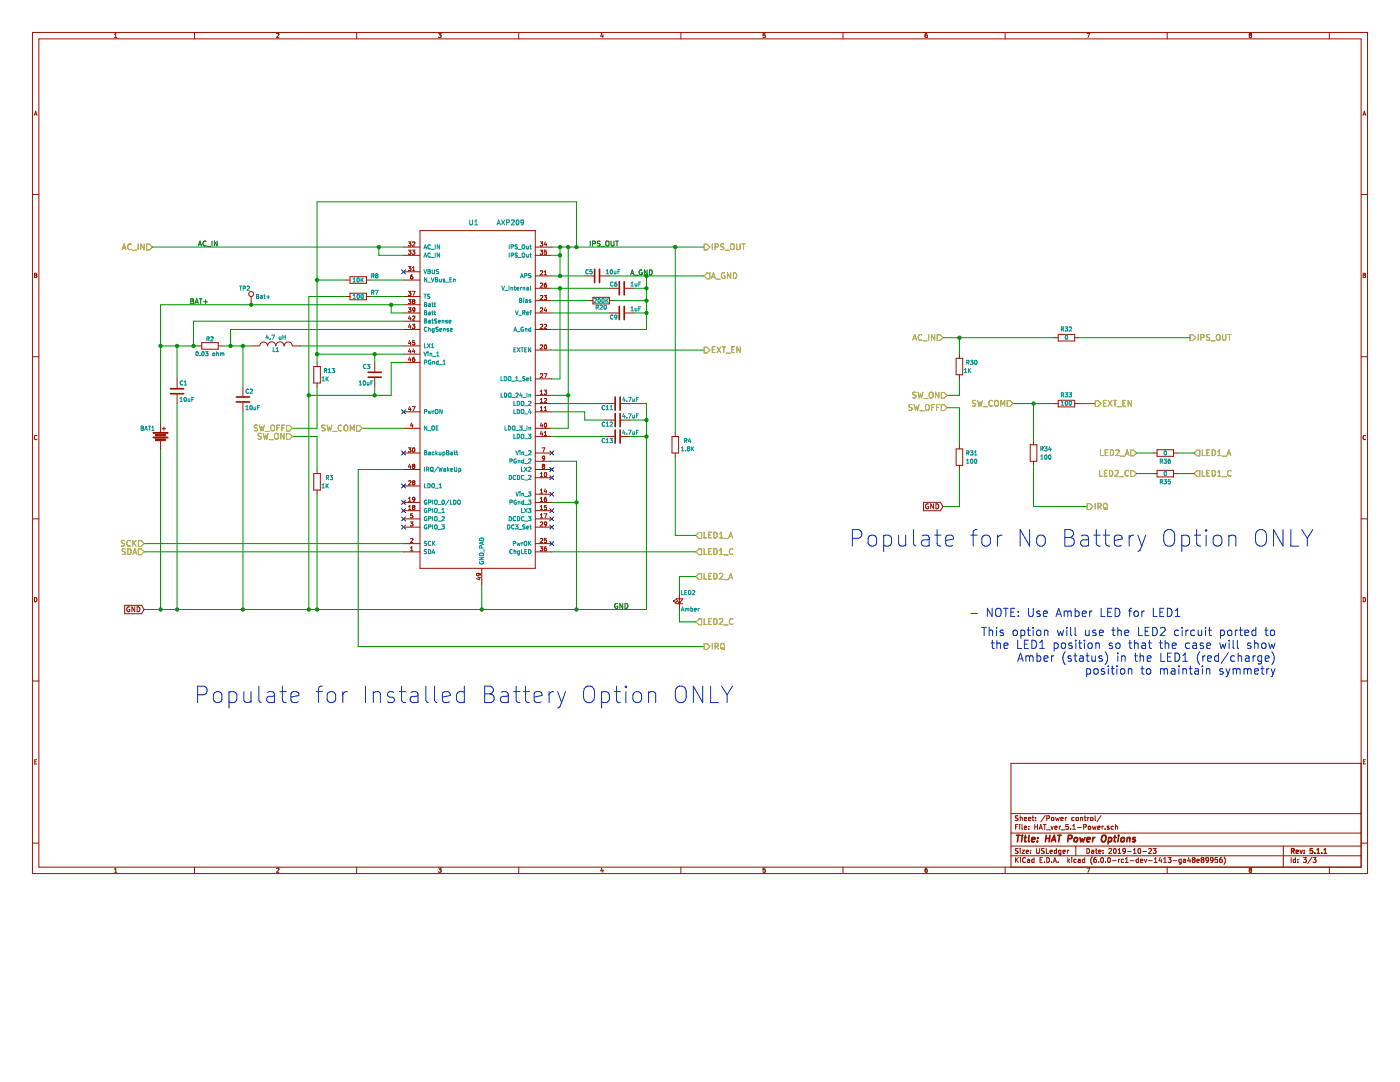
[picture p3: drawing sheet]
EESchema Schematic File Version 4
LIBS:HAT_ver_5.1-cache
EELAYER 29 0
EELAYER END
$Descr USLedger 17000 11000
encoding utf-8
Sheet 3 3
Title "HAT Power Options"
Date "2019-10-23"
Rev "5.1.1"
Comp ""
Comment1 ""
Comment2 ""
Comment3 ""
Comment4 ""
$EndDescr
$Comp
L Device:C C?
U 1 1
P 2150 4750
AR Path="/5DC1A4B4" Ref="C?"  Part="1" 
AR Path="/5DBED5E0/5DC1A4B4" Ref="C1"  Part="1" 
F 0 "C1" H 2175 4850 50  0000 L CNN
F 1 "10uF" H 2175 4650 50  0000 L CNN
F 2 "Capacitor_SMD:C_0805_2012Metric" H 2188 4600 50  0001 C CNN
F 3 "" H 2150 4750 50  0000 C CNN
F 4 "Samsung Electro-Mechanics" H 2150 4750 60  0001 C CNN "Manufacturer"
F 5 "CL21A106MPFNNNE" H 2150 4750 60  0001 C CNN "Manufacturer P/N"
F 6 "CAP CER 10UF 10V X5R 0805" H 2150 4750 60  0001 C CNN "Description"
F 7 "1276-1144-1-ND" H 2150 4750 60  0001 C CNN "DigiKey P/N"
F 8 "SMD" H 2150 4750 60  0001 C CNN "Type"
	1    2150 4750
	1    0    0    -1  
$EndComp
$Comp
L Device:R R?
U 1 1
P 2550 4200
AR Path="/5DC1A4E0" Ref="R?"  Part="1" 
AR Path="/5DBED5E0/5DC1A4E0" Ref="R2"  Part="1" 
F 0 "R2" V 2630 4200 50  0000 C CNN
F 1 "0.03 ohm" V 2450 4200 50  0000 C CNN
F 2 "Resistor_SMD:R_0805_2012Metric" V 2480 4200 50  0001 C CNN
F 3 "" H 2550 4200 50  0001 C CNN
F 4 "Panasonic Electronic Components" V 2550 4200 60  0001 C CNN "Manufacturer"
F 5 "ERJ-6CWFR030V" V 2550 4200 60  0001 C CNN "Manufacturer P/N"
F 6 "RES 0.03 OHM 1% 1/2W 0805" V 2550 4200 60  0001 C CNN "Description"
F 7 "P19207CT-ND" V 2550 4200 60  0001 C CNN "DigiKey P/N"
F 8 "SMD" V 2550 4200 60  0001 C CNN "Type"
	1    2550 4200
	0    -1   -1   0   
$EndComp
$Comp
L Device:C C?
U 1 1
P 2950 4850
AR Path="/5DC1A4EB" Ref="C?"  Part="1" 
AR Path="/5DBED5E0/5DC1A4EB" Ref="C2"  Part="1" 
F 0 "C2" H 2975 4950 50  0000 L CNN
F 1 "10uF" H 2975 4750 50  0000 L CNN
F 2 "Capacitor_SMD:C_0805_2012Metric" H 2988 4700 50  0001 C CNN
F 3 "" H 2950 4850 50  0000 C CNN
F 4 "Samsung Electro-Mechanics" H 2950 4850 60  0001 C CNN "Manufacturer"
F 5 "CL21A106MPFNNNE" H 2950 4850 60  0001 C CNN "Manufacturer P/N"
F 6 "CAP CER 10UF 10V X5R 0805" H 2950 4850 60  0001 C CNN "Description"
F 7 "1276-1144-1-ND" H 2950 4850 60  0001 C CNN "DigiKey P/N"
F 8 "SMD" H 2950 4850 60  0001 C CNN "Type"
	1    2950 4850
	1    0    0    -1  
$EndComp
$Comp
L Device:R R?
U 1 1
P 4350 3600
AR Path="/5DC1A4F6" Ref="R?"  Part="1" 
AR Path="/5DBED5E0/5DC1A4F6" Ref="R7"  Part="1" 
F 0 "R7" V 4300 3800 50  0000 C CNN
F 1 "100" V 4350 3600 50  0000 C CNN
F 2 "Resistor_SMD:R_0805_2012Metric" V 4280 3600 50  0001 C CNN
F 3 "" H 4350 3600 50  0001 C CNN
F 4 "Yageo" V 4350 3600 60  0001 C CNN "Manufacturer"
F 5 "RC0805FR-07100RL" V 4350 3600 60  0001 C CNN "Manufacturer P/N"
F 6 "RES SMD 100 OHM 1% 1/8W 0805" V 4350 3600 60  0001 C CNN "Description"
F 7 "311-100CRCT-ND" V 4350 3600 60  0001 C CNN "DigiKey P/N"
F 8 "SMD" V 4350 3600 60  0001 C CNN "Type"
	1    4350 3600
	0    1    1    0   
$EndComp
$Comp
L Device:R R?
U 1 1
P 4350 3400
AR Path="/5DC1A501" Ref="R?"  Part="1" 
AR Path="/5DBED5E0/5DC1A501" Ref="R8"  Part="1" 
F 0 "R8" V 4300 3600 50  0000 C CNN
F 1 "10K" V 4350 3400 50  0000 C CNN
F 2 "Resistor_SMD:R_0805_2012Metric" V 4280 3400 50  0001 C CNN
F 3 "" H 4350 3400 50  0001 C CNN
F 4 "Yageo" V 4350 3400 60  0001 C CNN "Manufacturer"
F 5 "RC0805FR-0710KL" V 4350 3400 60  0001 C CNN "Manufacturer P/N"
F 6 "RES SMD 10K OHM 1% 1/8W 0805" V 4350 3400 60  0001 C CNN "Description"
F 7 "311-10.0KCRCT-ND" V 4350 3400 60  0001 C CNN "DigiKey P/N"
F 8 "SMD" V 4350 3400 60  0001 C CNN "Type"
	1    4350 3400
	0    1    1    0   
$EndComp
NoConn ~ 4900 3300
$Comp
L Device:R R?
U 1 1
P 7300 3650
AR Path="/5DC1A50F" Ref="R?"  Part="1" 
AR Path="/5DBED5E0/5DC1A50F" Ref="R20"  Part="1" 
F 0 "R20" V 7380 3650 50  0000 C CNN
F 1 "200K" V 7300 3650 50  0000 C CNN
F 2 "Resistor_SMD:R_0805_2012Metric" V 7230 3650 50  0001 C CNN
F 3 "" H 7300 3650 50  0001 C CNN
F 4 "Yageo" V 7300 3650 60  0001 C CNN "Manufacturer"
F 5 "RC0805FR-07200KL" V 7300 3650 60  0001 C CNN "Manufacturer P/N"
F 6 "RES SMD 200K OHM 1% 1/8W 0805" V 7300 3650 60  0001 C CNN "Description"
F 7 "311-200KCRCT-ND" V 7300 3650 60  0001 C CNN "DigiKey P/N"
F 8 "SMD" V 7300 3650 60  0001 C CNN "Type"
	1    7300 3650
	0    1    1    0   
$EndComp
NoConn ~ 4900 5000
NoConn ~ 4900 6100
NoConn ~ 4900 6200
NoConn ~ 4900 6300
NoConn ~ 4900 6400
$Comp
L Device:C C?
U 1 1
P 7250 3350
AR Path="/5DC1A535" Ref="C?"  Part="1" 
AR Path="/5DBED5E0/5DC1A535" Ref="C5"  Part="1" 
F 0 "C5" V 7200 3200 50  0000 L CNN
F 1 "10uF" V 7200 3450 50  0000 L CNN
F 2 "Capacitor_SMD:C_0805_2012Metric" H 7288 3200 50  0001 C CNN
F 3 "" H 7250 3350 50  0000 C CNN
F 4 "Samsung Electro-Mechanics" V 7250 3350 60  0001 C CNN "Manufacturer"
F 5 "CL21A106MPFNNNE" V 7250 3350 60  0001 C CNN "Manufacturer P/N"
F 6 "CAP CER 10UF 10V X5R 0805" V 7250 3350 60  0001 C CNN "Description"
F 7 "1276-1144-1-ND" V 7250 3350 60  0001 C CNN "DigiKey P/N"
F 8 "SMD" V 7250 3350 60  0001 C CNN "Type"
	1    7250 3350
	0    1    1    0   
$EndComp
$Comp
L Device:C C?
U 1 1
P 4550 4550
AR Path="/5DC1A540" Ref="C?"  Part="1" 
AR Path="/5DBED5E0/5DC1A540" Ref="C3"  Part="1" 
F 0 "C3" H 4400 4650 50  0000 L CNN
F 1 "10uF" H 4350 4450 50  0000 L CNN
F 2 "Capacitor_SMD:C_0805_2012Metric" H 4588 4400 50  0001 C CNN
F 3 "" H 4550 4550 50  0000 C CNN
F 4 "Samsung Electro-Mechanics" H 4550 4550 60  0001 C CNN "Manufacturer"
F 5 "CL21A106MPFNNNE" H 4550 4550 60  0001 C CNN "Manufacturer P/N"
F 6 "CAP CER 10UF 10V X5R 0805" H 4550 4550 60  0001 C CNN "Description"
F 7 "1276-1144-1-ND" H 4550 4550 60  0001 C CNN "DigiKey P/N"
F 8 "SMD" H 4550 4550 60  0001 C CNN "Type"
	1    4550 4550
	1    0    0    -1  
$EndComp
NoConn ~ 6700 5500
NoConn ~ 6700 5800
NoConn ~ 6700 5700
NoConn ~ 6700 6000
NoConn ~ 6700 6200
NoConn ~ 6700 6300
NoConn ~ 6700 6600
Text Label 7450 7400 0    60   ~ 0
GND
Text Label 2400 3000 0    60   ~ 0
AC_IN
Text Label 7150 3000 0    60   ~ 0
IPS_OUT
Text Label 2300 3700 0    60   ~ 0
BAT+
NoConn ~ 4900 5500
NoConn ~ 6700 6400
$Comp
L CustomComponents:AXP209 U?
U 1 1
P 6000 4300
AR Path="/5DC1A559" Ref="U?"  Part="1" 
AR Path="/5DBED5E0/5DC1A559" Ref="U1"  Part="1" 
F 0 "U1" H 5750 5900 60  0000 C CNN
F 1 "AXP209" H 6200 5900 60  0000 C CNN
F 2 "CustomComponents:UQFN-48-1EP_6x6mm_Pitch0.4mm_75" H 5100 5600 60  0001 C CNN
F 3 "" H 5100 5600 60  0001 C CNN
F 4 "X-Powers" H 6000 4300 60  0001 C CNN "Manufacturer"
F 5 "AXP209" H 6000 4300 60  0001 C CNN "Manufacturer P/N"
F 6 "Enhanced single Cell Li-Battery and Power System Management IC" H 6000 4300 60  0001 C CNN "Description"
F 7 "http://www.kynix.com/Detail/120792/AXP209.html" H 6000 4300 60  0001 C CNN "DigiKey P/N"
F 8 "SMD" H 6000 4300 60  0001 C CNN "Type"
	1    6000 4300
	1    0    0    -1  
$EndComp
$Comp
L Device:C C?
U 1 1
P 7500 4900
AR Path="/5DC1A564" Ref="C?"  Part="1" 
AR Path="/5DBED5E0/5DC1A564" Ref="C11"  Part="1" 
F 0 "C11" V 7550 4700 50  0000 L CNN
F 1 "4.7uF" V 7450 4950 50  0000 L CNN
F 2 "Capacitor_SMD:C_0805_2012Metric" H 7538 4750 50  0001 C CNN
F 3 "" H 7500 4900 50  0000 C CNN
F 4 "Samsung Electro-Mechanics" V 7500 4900 60  0001 C CNN "Manufacturer"
F 5 "CL21B475KPFNNNE" V 7500 4900 60  0001 C CNN "Manufacturer P/N"
F 6 "CAP CER 4.7UF 10V X7R 0805" V 7500 4900 60  0001 C CNN "Description"
F 7 "1276-2972-1-ND" V 7500 4900 60  0001 C CNN "DigiKey P/N"
F 8 "SMD" V 7500 4900 60  0001 C CNN "Type"
	1    7500 4900
	0    1    1    0   
$EndComp
$Comp
L Device:C C?
U 1 1
P 7500 5100
AR Path="/5DC1A56F" Ref="C?"  Part="1" 
AR Path="/5DBED5E0/5DC1A56F" Ref="C12"  Part="1" 
F 0 "C12" V 7550 4900 50  0000 L CNN
F 1 "4.7uF" V 7450 5150 50  0000 L CNN
F 2 "Capacitor_SMD:C_0805_2012Metric" H 7538 4950 50  0001 C CNN
F 3 "" H 7500 5100 50  0000 C CNN
F 4 "Samsung Electro-Mechanics" V 7500 5100 60  0001 C CNN "Manufacturer"
F 5 "CL21B475KPFNNNE" V 7500 5100 60  0001 C CNN "Manufacturer P/N"
F 6 "CAP CER 4.7UF 10V X7R 0805" V 7500 5100 60  0001 C CNN "Description"
F 7 "1276-2972-1-ND" V 7500 5100 60  0001 C CNN "DigiKey P/N"
F 8 "SMD" V 7500 5100 60  0001 C CNN "Type"
	1    7500 5100
	0    1    1    0   
$EndComp
$Comp
L Device:C C?
U 1 1
P 7500 5300
AR Path="/5DC1A57A" Ref="C?"  Part="1" 
AR Path="/5DBED5E0/5DC1A57A" Ref="C13"  Part="1" 
F 0 "C13" V 7550 5100 50  0000 L CNN
F 1 "4.7uF" V 7450 5350 50  0000 L CNN
F 2 "Capacitor_SMD:C_0805_2012Metric" H 7538 5150 50  0001 C CNN
F 3 "" H 7500 5300 50  0000 C CNN
F 4 "Samsung Electro-Mechanics" V 7500 5300 60  0001 C CNN "Manufacturer"
F 5 "CL21B475KPFNNNE" V 7500 5300 60  0001 C CNN "Manufacturer P/N"
F 6 "CAP CER 4.7UF 10V X7R 0805" V 7500 5300 60  0001 C CNN "Description"
F 7 "1276-2972-1-ND" V 7500 5300 60  0001 C CNN "DigiKey P/N"
F 8 "SMD" V 7500 5300 60  0001 C CNN "Type"
	1    7500 5300
	0    1    1    0   
$EndComp
NoConn ~ 4900 5900
$Comp
L Device:R R?
U 1 1
P 3850 5850
AR Path="/5DC1A586" Ref="R?"  Part="1" 
AR Path="/5DBED5E0/5DC1A586" Ref="R3"  Part="1" 
F 0 "R3" H 4000 5900 50  0000 C CNN
F 1 "1K" H 3950 5800 50  0000 C CNN
F 2 "Resistor_SMD:R_0805_2012Metric" V 3780 5850 50  0001 C CNN
F 3 "" H 3850 5850 50  0000 C CNN
F 4 "Yageo" H 3850 5850 60  0001 C CNN "Manufacturer"
F 5 "RC0805FR-071KL" H 3850 5850 60  0001 C CNN "Manufacturer P/N"
F 6 "RES SMD 1K OHM 1% 1/8W 0805" H 3850 5850 60  0001 C CNN "Description"
F 7 "311-1.00KCRCT-ND" H 3850 5850 60  0001 C CNN "DigiKey P/N"
F 8 "SMD" H 3850 5850 60  0001 C CNN "Type"
	1    3850 5850
	1    0    0    -1  
$EndComp
Wire Wire Line
	4900 3100 4600 3100
Wire Wire Line
	4600 3100 4600 3000
Connection ~ 4600 3000
Wire Wire Line
	1950 4200 2150 4200
Wire Wire Line
	2700 4200 2800 4200
Wire Wire Line
	2150 4600 2150 4200
Connection ~ 2150 4200
Wire Wire Line
	2950 4200 2950 4700
Connection ~ 2950 4200
Wire Wire Line
	2150 4900 2150 7400
Connection ~ 2150 7400
Wire Wire Line
	2950 7400 2950 5000
Connection ~ 2950 7400
Wire Wire Line
	1950 5450 1950 7400
Connection ~ 1950 7400
Wire Wire Line
	6700 3100 6800 3100
Wire Wire Line
	6800 3000 6800 3100
Wire Wire Line
	4500 3400 4900 3400
Wire Wire Line
	3850 2450 7000 2450
Connection ~ 6800 3000
Wire Wire Line
	1750 6700 4900 6700
Wire Wire Line
	7000 2450 7000 3000
Connection ~ 7000 3000
Wire Wire Line
	6700 3500 6800 3500
Wire Wire Line
	6700 3650 7150 3650
Wire Wire Line
	7400 3800 6700 3800
Wire Wire Line
	6700 3350 6800 3350
Wire Wire Line
	7000 5600 7000 6100
Wire Wire Line
	6700 4600 6800 4600
Wire Wire Line
	3850 2450 3850 3400
Wire Wire Line
	4200 3400 3850 3400
Connection ~ 3850 3400
Connection ~ 6800 3350
Connection ~ 6800 3100
Wire Wire Line
	4500 3600 4900 3600
Wire Wire Line
	3650 4200 4900 4200
Wire Wire Line
	4900 4000 2800 4000
Wire Wire Line
	2800 4000 2800 4200
Connection ~ 2800 4200
Wire Wire Line
	2350 4200 2350 3900
Wire Wire Line
	2350 3900 4900 3900
Connection ~ 2350 4200
Wire Wire Line
	4750 3700 4750 3800
Wire Wire Line
	4750 3800 4900 3800
Connection ~ 1950 4200
Connection ~ 4750 3700
Wire Wire Line
	4200 3600 3750 3600
Wire Wire Line
	3750 3600 3750 4800
Connection ~ 3750 7400
Wire Wire Line
	3850 4300 4550 4300
Wire Wire Line
	4550 4400 4550 4300
Connection ~ 4550 4300
Wire Wire Line
	4900 4400 4750 4400
Wire Wire Line
	4750 4400 4750 4800
Wire Wire Line
	4750 4800 4550 4800
Wire Wire Line
	4550 4800 4550 4700
Connection ~ 3750 4800
Connection ~ 4550 4800
Wire Wire Line
	6800 4600 6800 3500
Connection ~ 6800 3500
Wire Wire Line
	6700 5600 7000 5600
Wire Wire Line
	6700 6100 7000 6100
Connection ~ 7000 6100
Wire Wire Line
	5850 7400 5850 7100
Connection ~ 7000 7400
Connection ~ 5850 7400
Wire Wire Line
	6900 5200 6700 5200
Wire Wire Line
	6900 3000 6900 4800
Connection ~ 6900 3000
Wire Wire Line
	6700 4800 6900 4800
Connection ~ 6900 4800
Wire Wire Line
	6700 4900 7350 4900
Wire Wire Line
	6700 5000 7100 5000
Wire Wire Line
	7100 5000 7100 5100
Wire Wire Line
	7100 5100 7350 5100
Wire Wire Line
	7650 4900 7850 4900
Wire Wire Line
	7650 5100 7850 5100
Connection ~ 7850 5100
Wire Wire Line
	6700 5300 7350 5300
Wire Wire Line
	7650 5300 7850 5300
Connection ~ 7850 5300
Wire Wire Line
	1750 6600 4900 6600
Wire Wire Line
	3850 5300 3850 5700
Wire Wire Line
	3850 6000 3850 7400
Connection ~ 3850 7400
$Comp
L CustomComponents:INDUCTOR-1 L?
U 1 1
P 3350 4200
AR Path="/5DC1A609" Ref="L?"  Part="1" 
AR Path="/5DBED5E0/5DC1A609" Ref="L1"  Part="1" 
F 0 "L1" V 3300 4200 50  0000 C CNN
F 1 "4.7 uH" V 3450 4200 50  0000 C CNN
F 2 "CustomComponents:INDUCTOR_SMD_6x6-1" H 3350 4200 50  0001 C CNN
F 3 "" H 3350 4200 50  0000 C CNN
F 4 "Taiyo Yuden" V 3350 4200 50  0001 C CNN "Manufacturer"
F 5 "NR6028T4R7M" V 3350 4200 50  0001 C CNN "Manufacturer P/N"
F 6 "FIXED IND 4.7UH 3A 40.3 MOHM SMD" V 3350 4200 50  0001 C CNN "Description"
F 7 "587-2100-1-ND" V 3350 4200 50  0001 C CNN "DigiKey P/N"
F 8 "SMD" V 3350 4200 50  0001 C CNN "Type"
	1    3350 4200
	0    -1   -1   0   
$EndComp
$Comp
L CustomComponents:Battery_multi_cell BAT?
U 1 1
P 1950 5300
AR Path="/5DC1A614" Ref="BAT?"  Part="1" 
AR Path="/5DBED5E0/5DC1A614" Ref="BAT1"  Part="1" 
F 0 "BAT1" H 1700 5400 50  0000 L CNN
F 1 "Molex PicoBlade 53047-0210" H 2050 5250 50  0001 L CNN
F 2 "CustomComponents:Molex PicoBlade 53047-0210 - (swapped pins)" V 1950 5340 50  0001 C CNN
F 3 "" V 1950 5340 50  0000 C CNN
F 4 "Molex" H 1950 5300 50  0001 C CNN "Manufacturer"
F 5 "0530470210" H 1950 5300 50  0001 C CNN "Manufacturer P/N"
F 6 "CONN HEADER VERT 2POS 1.25MM" H 1950 5300 50  0001 C CNN "Description"
F 7 "WM1731-ND" H 1950 5300 50  0001 C CNN "DigiKey P/N"
F 8 "ThroughHole" H 1950 5300 50  0001 C CNN "Type"
	1    1950 5300
	1    0    0    -1  
$EndComp
Wire Wire Line
	4600 3000 4900 3000
Wire Wire Line
	2150 4200 2350 4200
Wire Wire Line
	2950 4200 3050 4200
Wire Wire Line
	2150 7400 1950 7400
Wire Wire Line
	2950 7400 2150 7400
Wire Wire Line
	1950 7400 1750 7400
Wire Wire Line
	6800 3000 6700 3000
Wire Wire Line
	7000 3000 6900 3000
Wire Wire Line
	3850 3400 3850 4300
Wire Wire Line
	6800 3350 7100 3350
Wire Wire Line
	6800 3100 6800 3350
Wire Wire Line
	2800 4200 2950 4200
Wire Wire Line
	2350 4200 2400 4200
Wire Wire Line
	4750 3700 4900 3700
Wire Wire Line
	4550 4300 4900 4300
Wire Wire Line
	3750 4800 3750 7400
Wire Wire Line
	4550 4800 3750 4800
Wire Wire Line
	6800 3500 7400 3500
Wire Wire Line
	7000 6100 7000 7400
Wire Wire Line
	7000 7400 5850 7400
Wire Wire Line
	5850 7400 3850 7400
Wire Wire Line
	6900 3000 6800 3000
Wire Wire Line
	6900 4800 6900 5200
Wire Wire Line
	7850 4900 7850 5100
Wire Wire Line
	7850 5100 7850 5300
Wire Wire Line
	7850 5300 7850 7400
Wire Wire Line
	3850 7400 3750 7400
Wire Wire Line
	4900 5700 4350 5700
Wire Wire Line
	4350 5700 4350 7850
$Comp
L Connector:TestPoint TP?
U 1 1
P 3050 3700
AR Path="/5DC1A66A" Ref="TP?"  Part="1" 
AR Path="/5DBED5E0/5DC1A66A" Ref="TP2"  Part="1" 
F 0 "TP2" H 2900 3900 50  0000 L CNN
F 1 "Bat+" H 3100 3800 50  0000 L CNN
F 2 "TestPoint:TestPoint_THTPad_D1.5mm_Drill0.7mm" H 3250 3700 50  0001 C CNN
F 3 "~" H 3250 3700 50  0001 C CNN
	1    3050 3700
	1    0    0    -1  
$EndComp
Wire Wire Line
	1950 3700 1950 4200
Wire Wire Line
	1950 4200 1950 5150
Wire Wire Line
	1950 3700 3050 3700
Connection ~ 3050 3700
Wire Wire Line
	3050 3700 4750 3700
Text GLabel 1750 7400 0    60   Input ~ 0
GND
Wire Wire Line
	3850 5200 3550 5200
Wire Wire Line
	3850 5300 3550 5300
Wire Wire Line
	8550 7850 4350 7850
Wire Wire Line
	7000 7400 7850 7400
Wire Wire Line
	4400 5200 4900 5200
$Comp
L Device:R R?
U 1 1
P 11650 4450
AR Path="/5DE4AC28" Ref="R?"  Part="1" 
AR Path="/5DBED5E0/5DE4AC28" Ref="R30"  Part="1" 
F 0 "R30" H 11800 4500 50  0000 C CNN
F 1 "1K" H 11750 4400 50  0000 C CNN
F 2 "Resistor_SMD:R_0805_2012Metric" V 11580 4450 50  0001 C CNN
F 3 "" H 11650 4450 50  0000 C CNN
F 4 "Yageo" H 11650 4450 60  0001 C CNN "Manufacturer"
F 5 "RC0805FR-071KL" H 11650 4450 60  0001 C CNN "Manufacturer P/N"
F 6 "RES SMD 1K OHM 1% 1/8W 0805" H 11650 4450 60  0001 C CNN "Description"
F 7 "311-1.00KCRCT-ND" H 11650 4450 60  0001 C CNN "DigiKey P/N"
F 8 "SMD" H 11650 4450 60  0001 C CNN "Type"
	1    11650 4450
	1    0    0    -1  
$EndComp
Text GLabel 11450 6150 0    60   Input ~ 0
GND
$Comp
L Device:R R?
U 1 1
P 12550 5500
AR Path="/5DFEACF5" Ref="R?"  Part="1" 
AR Path="/5DBED5E0/5DFEACF5" Ref="R34"  Part="1" 
F 0 "R34" H 12700 5550 50  0000 C CNN
F 1 "100" H 12700 5450 50  0000 C CNN
F 2 "Resistor_SMD:R_0805_2012Metric" V 12480 5500 50  0001 C CNN
F 3 "" H 12550 5500 50  0000 C CNN
F 4 "Yageo" H 12550 5500 60  0001 C CNN "Manufacturer"
F 5 "RC0805FR-071KL" H 12550 5500 60  0001 C CNN "Manufacturer P/N"
F 6 "RES SMD 1K OHM 1% 1/8W 0805" H 12550 5500 60  0001 C CNN "Description"
F 7 "311-1.00KCRCT-ND" H 12550 5500 60  0001 C CNN "DigiKey P/N"
F 8 "SMD" H 12550 5500 60  0001 C CNN "Type"
	1    12550 5500
	1    0    0    -1  
$EndComp
Wire Wire Line
	12300 4900 12550 4900
Wire Wire Line
	12550 4900 12550 5350
Wire Wire Line
	12550 5650 12550 6150
Wire Wire Line
	12550 6150 13200 6150
$Comp
L Device:R R?
U 1 1
P 12950 4900
AR Path="/5DFF6941" Ref="R?"  Part="1" 
AR Path="/5DBED5E0/5DFF6941" Ref="R33"  Part="1" 
F 0 "R33" V 13050 4900 50  0000 C CNN
F 1 "100" V 12950 4900 50  0000 C CNN
F 2 "Resistor_SMD:R_0805_2012Metric" V 12880 4900 50  0001 C CNN
F 3 "" H 12950 4900 50  0000 C CNN
F 4 "Yageo" H 12950 4900 60  0001 C CNN "Manufacturer"
F 5 "RC0805FR-071KL" H 12950 4900 60  0001 C CNN "Manufacturer P/N"
F 6 "RES SMD 1K OHM 1% 1/8W 0805" H 12950 4900 60  0001 C CNN "Description"
F 7 "311-1.00KCRCT-ND" H 12950 4900 60  0001 C CNN "DigiKey P/N"
F 8 "SMD" H 12950 4900 60  0001 C CNN "Type"
	1    12950 4900
	0    -1   -1   0   
$EndComp
Wire Wire Line
	12550 4900 12800 4900
Connection ~ 12550 4900
Wire Wire Line
	13100 4900 13300 4900
$Comp
L Device:R R?
U 1 1
P 11650 5550
AR Path="/5E00F43B" Ref="R?"  Part="1" 
AR Path="/5DBED5E0/5E00F43B" Ref="R31"  Part="1" 
F 0 "R31" H 11800 5600 50  0000 C CNN
F 1 "100" H 11800 5500 50  0000 C CNN
F 2 "Resistor_SMD:R_0805_2012Metric" V 11580 5550 50  0001 C CNN
F 3 "" H 11650 5550 50  0000 C CNN
F 4 "Yageo" H 11650 5550 60  0001 C CNN "Manufacturer"
F 5 "RC0805FR-071KL" H 11650 5550 60  0001 C CNN "Manufacturer P/N"
F 6 "RES SMD 1K OHM 1% 1/8W 0805" H 11650 5550 60  0001 C CNN "Description"
F 7 "311-1.00KCRCT-ND" H 11650 5550 60  0001 C CNN "DigiKey P/N"
F 8 "SMD" H 11650 5550 60  0001 C CNN "Type"
	1    11650 5550
	1    0    0    -1  
$EndComp
Wire Wire Line
	11500 4950 11650 4950
Wire Wire Line
	11650 4950 11650 5400
Wire Wire Line
	11650 5700 11650 6150
Wire Wire Line
	11450 4100 11650 4100
Wire Wire Line
	11650 4100 11650 4300
Wire Wire Line
	11650 4600 11650 4800
Wire Wire Line
	11650 4800 11500 4800
Wire Wire Line
	11450 6150 11650 6150
$Comp
L Device:R R?
U 1 1
P 12950 4100
AR Path="/5E0DE8C6" Ref="R?"  Part="1" 
AR Path="/5DBED5E0/5E0DE8C6" Ref="R32"  Part="1" 
F 0 "R32" V 13050 4100 50  0000 C CNN
F 1 "0" V 12950 4100 50  0000 C CNN
F 2 "Resistor_SMD:R_0805_2012Metric" V 12880 4100 50  0001 C CNN
F 3 "" H 12950 4100 50  0000 C CNN
F 4 "Stackpole" H 12950 4100 60  0001 C CNN "Manufacturer"
F 5 "RMCF0805ZT0R00" H 12950 4100 60  0001 C CNN "Manufacturer P/N"
F 6 "JUMPER SMD 0 OHM 1/8W 0805" H 12950 4100 60  0001 C CNN "Description"
F 7 "RMCF0805ZT0R00CT-ND" H 12950 4100 60  0001 C CNN "DigiKey P/N"
F 8 "SMD" H 12950 4100 60  0001 C CNN "Type"
	1    12950 4100
	0    -1   -1   0   
$EndComp
Wire Wire Line
	12800 4100 11650 4100
Connection ~ 11650 4100
Text Notes 10300 6650 0    200  ~ 0
Populate for No Battery Option ONLY
Text Notes 2350 8550 0    200  ~ 0
Populate for Installed Battery Option ONLY
Wire Wire Line
	6700 4250 8550 4250
Wire Wire Line
	6700 4000 7850 4000
Wire Wire Line
	7850 3800 7850 4000
Connection ~ 7850 3800
Wire Wire Line
	7850 3800 7700 3800
Wire Wire Line
	7850 3500 7700 3500
Connection ~ 7850 3500
Wire Wire Line
	7850 3350 8550 3350
Wire Wire Line
	7400 3350 7850 3350
Connection ~ 7850 3350
Wire Wire Line
	7850 3350 7850 3500
Wire Wire Line
	7850 3500 7850 3650
Wire Wire Line
	7850 3650 7850 3800
Connection ~ 7850 3650
Wire Wire Line
	7850 3650 7450 3650
Text Label 7650 3350 0    60   ~ 0
A_GND
$Comp
L Device:C C?
U 1 1
P 7550 3800
AR Path="/5DC1A52A" Ref="C?"  Part="1" 
AR Path="/5DBED5E0/5DC1A52A" Ref="C9"  Part="1" 
F 0 "C9" V 7600 3650 50  0000 L CNN
F 1 "1uF" V 7500 3900 50  0000 L CNN
F 2 "Capacitor_SMD:C_0805_2012Metric" H 7588 3650 50  0001 C CNN
F 3 "" H 7550 3800 50  0000 C CNN
F 4 "KEMET" V 7550 3800 60  0001 C CNN "Manufacturer"
F 5 "C0805C105K8PACTU" V 7550 3800 60  0001 C CNN "Manufacturer P/N"
F 6 "CAP CER 1UF 10V X5R 0805" V 7550 3800 60  0001 C CNN "Description"
F 7 "399-8006-1-ND" V 7550 3800 60  0001 C CNN "DigiKey P/N"
F 8 "SMD" V 7550 3800 60  0001 C CNN "Type"
	1    7550 3800
	0    1    1    0   
$EndComp
$Comp
L Device:C C?
U 1 1
P 7550 3500
AR Path="/5DC1A51F" Ref="C?"  Part="1" 
AR Path="/5DBED5E0/5DC1A51F" Ref="C6"  Part="1" 
F 0 "C6" V 7500 3350 50  0000 L CNN
F 1 "1uF" V 7500 3600 50  0000 L CNN
F 2 "Capacitor_SMD:C_0805_2012Metric" H 7588 3350 50  0001 C CNN
F 3 "" H 7550 3500 50  0000 C CNN
F 4 "KEMET" V 7550 3500 60  0001 C CNN "Manufacturer"
F 5 "C0805C105K8PACTU" V 7550 3500 60  0001 C CNN "Manufacturer P/N"
F 6 "CAP CER 1UF 10V X5R 0805" V 7550 3500 60  0001 C CNN "Description"
F 7 "399-8006-1-ND" V 7550 3500 60  0001 C CNN "DigiKey P/N"
F 8 "SMD" V 7550 3500 60  0001 C CNN "Type"
	1    7550 3500
	0    1    1    0   
$EndComp
Text HLabel 14450 4100 2    70   Output ~ 0
IPS_OUT
Wire Wire Line
	13100 4100 14450 4100
Text HLabel 11450 4100 0    70   Input ~ 0
AC_IN
Text HLabel 11500 4800 0    70   Input ~ 0
SW_ON
Text HLabel 11500 4950 0    70   Input ~ 0
SW_OFF
Text HLabel 12300 4900 0    70   Input ~ 0
SW_COM
Text HLabel 13200 6150 2    70   Output ~ 0
IRQ
Text HLabel 13300 4900 2    70   Output ~ 0
EXT_EN
Text HLabel 8550 4250 2    70   Output ~ 0
EXT_EN
Text HLabel 8550 3350 2    70   Input ~ 0
A_GND
Text HLabel 8550 3000 2    70   Output ~ 0
IPS_OUT
Text HLabel 1850 3000 0    70   Input ~ 0
AC_IN
Text HLabel 1750 6600 0    70   Input ~ 0
SCK
Text HLabel 1750 6700 0    70   Input ~ 0
SDA
Text HLabel 8550 7850 2    70   Output ~ 0
IRQ
Text HLabel 3550 5200 0    70   Input ~ 0
SW_OFF
Text HLabel 3550 5300 0    70   Input ~ 0
SW_ON
Text HLabel 4400 5200 0    70   Input ~ 0
SW_COM
Wire Wire Line
	2950 7400 3750 7400
Wire Wire Line
	1850 3000 4600 3000
$Comp
L Device:R R?
U 1 1
P 3850 4550
AR Path="/5DEBB8D2" Ref="R?"  Part="1" 
AR Path="/5DBED5E0/5DEBB8D2" Ref="R13"  Part="1" 
F 0 "R13" H 4000 4600 50  0000 C CNN
F 1 "1K" H 3950 4500 50  0000 C CNN
F 2 "Resistor_SMD:R_0805_2012Metric" V 3780 4550 50  0001 C CNN
F 3 "" H 3850 4550 50  0000 C CNN
F 4 "Yageo" H 3850 4550 60  0001 C CNN "Manufacturer"
F 5 "RC0805FR-071KL" H 3850 4550 60  0001 C CNN "Manufacturer P/N"
F 6 "RES SMD 1K OHM 1% 1/8W 0805" H 3850 4550 60  0001 C CNN "Description"
F 7 "311-1.00KCRCT-ND" H 3850 4550 60  0001 C CNN "DigiKey P/N"
F 8 "SMD" H 3850 4550 60  0001 C CNN "Type"
	1    3850 4550
	1    0    0    -1  
$EndComp
Wire Wire Line
	3850 4400 3850 4300
Connection ~ 3850 4300
Wire Wire Line
	3850 4700 3850 5200
Text HLabel 8450 6700 2    70   Input ~ 0
LED1_C
Text HLabel 8450 6500 2    70   Input ~ 0
LED1_A
Text HLabel 14500 5750 2    70   Input ~ 0
LED1_C
$Comp
L Device:LED_Small LED?
U 1 1
P 8250 7300
AR Path="/5DCA6287" Ref="LED?"  Part="1" 
AR Path="/5DBED5E0/5DCA6287" Ref="LED2"  Part="1" 
F 0 "LED2" V 8350 7100 50  0000 L CNN
F 1 "Amber" V 8150 7050 50  0000 L CNN
F 2 "LED_SMD:LED_0603_1608Metric" V 8250 7300 50  0001 C CNN
F 3 "" V 8250 7300 50  0000 C CNN
F 4 "Lite-On Inc." V 8250 7300 60  0001 C CNN "Manufacturer"
F 5 "LTST-C191KFKT" V 8250 7300 60  0001 C CNN "Manufacturer P/N"
F 6 "LED AMBER CLEAR 0603 SMD" V 8250 7300 60  0001 C CNN "Description"
F 7 "160-1445-1-ND" V 8250 7300 60  0001 C CNN "DigiKey P/N"
F 8 "SMD" V 8250 7300 60  0001 C CNN "Type"
	1    8250 7300
	0    -1   -1   0   
$EndComp
Wire Wire Line
	6700 6700 8450 6700
Text HLabel 14500 5500 2    70   Input ~ 0
LED1_A
$Comp
L Device:R R?
U 1 1
P 14150 5500
AR Path="/5DD0D72C" Ref="R?"  Part="1" 
AR Path="/5DBED5E0/5DD0D72C" Ref="R36"  Part="1" 
F 0 "R36" V 14250 5500 50  0000 C CNN
F 1 "0" V 14150 5500 50  0000 C CNN
F 2 "Resistor_SMD:R_0805_2012Metric" V 14080 5500 50  0001 C CNN
F 3 "" H 14150 5500 50  0000 C CNN
F 4 "Stackpole" H 14150 5500 60  0001 C CNN "Manufacturer"
F 5 "RMCF0805ZT0R00" H 14150 5500 60  0001 C CNN "Manufacturer P/N"
F 6 "JUMPER SMD 0 OHM 1/8W 0805" H 14150 5500 60  0001 C CNN "Description"
F 7 "RMCF0805ZT0R00CT-ND" H 14150 5500 60  0001 C CNN "DigiKey P/N"
F 8 "SMD" H 14150 5500 60  0001 C CNN "Type"
	1    14150 5500
	0    1    1    0   
$EndComp
Text Notes 14350 7500 2    100  ~ 0
- NOTE: Use Amber LED for LED1
Wire Wire Line
	7000 3000 8200 3000
Text HLabel 8450 7000 2    70   Input ~ 0
LED2_A
Wire Wire Line
	8450 6500 8200 6500
$Comp
L Device:R R?
U 1 1
P 8200 5400
AR Path="/5DEC7238" Ref="R?"  Part="1" 
AR Path="/5DBED5E0/5DEC7238" Ref="R4"  Part="1" 
F 0 "R4" H 8350 5450 50  0000 C CNN
F 1 "1.8K" H 8350 5350 50  0000 C CNN
F 2 "Resistor_SMD:R_0805_2012Metric" V 8130 5400 50  0001 C CNN
F 3 "" H 8200 5400 50  0000 C CNN
F 4 "Yageo" H 8200 5400 60  0001 C CNN "Manufacturer"
F 5 "RC0805FR-071K8L" H 8200 5400 60  0001 C CNN "Manufacturer P/N"
F 6 "RES SMD 1.8K OHM 1% 1/8W 0805" H 8200 5400 60  0001 C CNN "Description"
F 7 "311-1.80KCRCT-ND" H 8200 5400 60  0001 C CNN "DigiKey P/N"
F 8 "SMD" H 8200 5400 60  0001 C CNN "Type"
	1    8200 5400
	1    0    0    -1  
$EndComp
Wire Wire Line
	8200 5550 8200 6500
Connection ~ 8200 3000
Wire Wire Line
	8200 3000 8550 3000
Wire Wire Line
	8200 3000 8200 5250
Wire Wire Line
	8450 7000 8250 7000
Wire Wire Line
	8250 7000 8250 7200
Text HLabel 8450 7550 2    70   Input ~ 0
LED2_C
Wire Wire Line
	8450 7550 8250 7550
Wire Wire Line
	8250 7550 8250 7400
Text HLabel 13800 5500 0    70   Input ~ 0
LED2_A
Wire Wire Line
	13800 5500 14000 5500
Wire Wire Line
	14300 5500 14500 5500
$Comp
L Device:R R?
U 1 1
P 14150 5750
AR Path="/5DF5FB96" Ref="R?"  Part="1" 
AR Path="/5DBED5E0/5DF5FB96" Ref="R35"  Part="1" 
F 0 "R35" V 14250 5750 50  0000 C CNN
F 1 "0" V 14150 5750 50  0000 C CNN
F 2 "Resistor_SMD:R_0805_2012Metric" V 14080 5750 50  0001 C CNN
F 3 "" H 14150 5750 50  0000 C CNN
F 4 "Stackpole" H 14150 5750 60  0001 C CNN "Manufacturer"
F 5 "RMCF0805ZT0R00" H 14150 5750 60  0001 C CNN "Manufacturer P/N"
F 6 "JUMPER SMD 0 OHM 1/8W 0805" H 14150 5750 60  0001 C CNN "Description"
F 7 "RMCF0805ZT0R00CT-ND" H 14150 5750 60  0001 C CNN "DigiKey P/N"
F 8 "SMD" H 14150 5750 60  0001 C CNN "Type"
	1    14150 5750
	0    1    1    0   
$EndComp
Wire Wire Line
	14500 5750 14300 5750
Text HLabel 13800 5750 0    70   Input ~ 0
LED2_C
Wire Wire Line
	13800 5750 14000 5750
Text Notes 15500 8200 2    100  ~ 0
This option will use the LED2 circuit ported to\nthe LED1 position so that the case will show\nAmber (status) in the LED1 (red/charge)\nposition to maintain symmetry
$EndSCHEMATC
